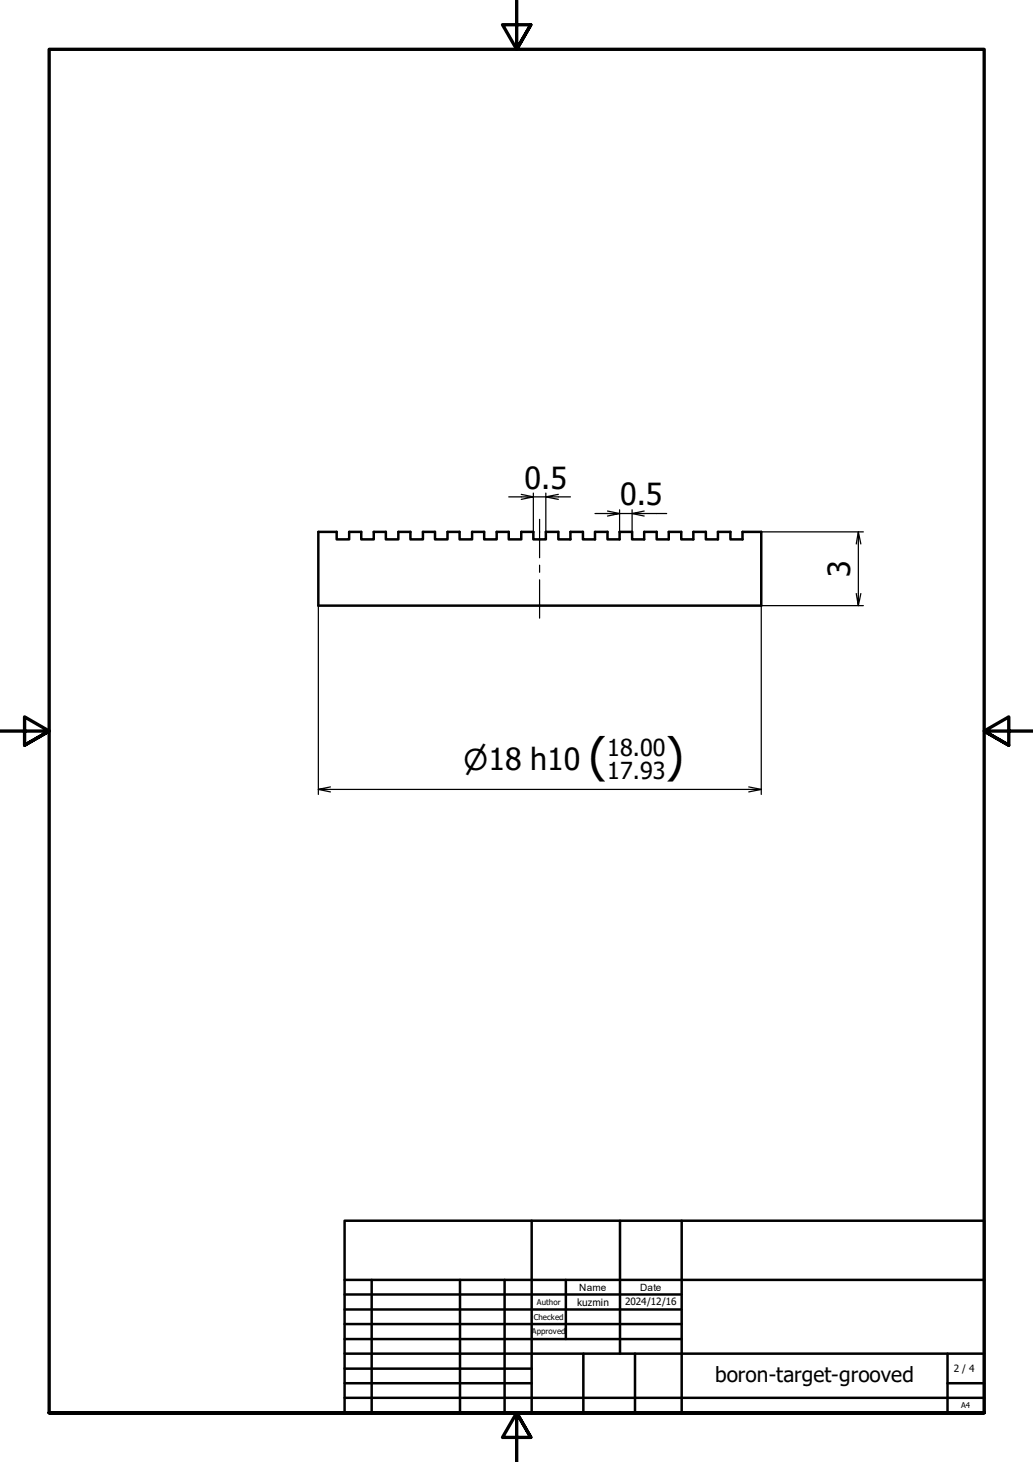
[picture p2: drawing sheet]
<svg xmlns="http://www.w3.org/2000/svg" width="210mm" height="297mm" viewBox="0 0 210 297" stroke-linecap="round" stroke-linejoin="round" font-family="sans-serif">
<!-- layer: Visible (ISO) -->
<path d="M64.7 108.1h3.7v1.5h2.6v-1.5h2.4v1.5h2.5v-1.5h2.5v1.5h2.5v-1.5h2.5v1.5h2.5v-1.5h2.5v1.5h2.5v-1.5h2.5v1.5h2.5v-1.5h2.5v1.5h2.5v-1.5h2.5v1.5h2.5v-1.5h2.5v1.5h2.5v-1.5h2.6v1.5h2.4v-1.5h2.5v1.5h2.5v-1.5h2.5v1.5h2.5v-1.5h2.5v1.5h2.5v-1.5h2.5v1.5h2.5v-1.5h2.5v1.5h2.5v-1.5h2.5v1.5h2.5v-1.5h2.5v1.5h2.5v-1.5h3.8v14.9h-90z" fill="none" stroke="#000" stroke-width=".51"/>
<!-- layer: Border (ISO) -->
<path d="M105 0v10l-2.9-5h5.8l-2.9 5 2.9-5M0 148.5h10l-5-2.8v5.7l5-2.9-5 2.9M210 148.5h-10l5-2.8v5.7l-5-2.9 5 2.9M10 287v-277h190v277h-190h190M107.9 292l-2.9-5 2.9 5h-5.8l2.9-5v10" fill="none" stroke="#000" stroke-width=".68"/>
<!-- layer: Title (ISO) -->
<g fill="none" stroke="#000" stroke-width=".51">
<path d="M70 248h130v39h-130zM108 248v39M126 248v27M138.5 248v39M70 275h130M70 263h68.5M70 266.1h68.5M70 269h68.5M70 272.1h68.5M70 278.1h38M70 260h130M75.5 260v27"/>
<path d="M93.5 260v27M102.5 260v27M115 260v12.1M118.5 275v12M129 275v12M192.5 275v12M70 281h38M70 284h130M192.5 281h7.5"/>
</g>
<!-- layer: Centerline (ISO) -->
<path d="M109.6 105.5v7.8M109.6 114.8v1.5M109.6 117.8v7.8" fill="none" stroke="#000" stroke-width=".25"/>
<!-- layer: Dimension (ISO) -->
<g fill="none" stroke="#000" stroke-width=".25">
<path d="M103.4 101h5l-2.5 .5M105.9 100.4l2.5 .6h2.5l2.6 .5M108.4 100.2v7.9M110.9 100.2v7.9M113.5 100.4l-2.6 .6h5M120.9 104.3h5l-2.5 .5M123.4 103.8l2.5 .5h2.5l2.5 .5M125.9 103.6v4.5M128.4 103.6v4.5M130.9 103.8l-2.5 .5h7.1M154.7 108.1h20.7M174.4 108.1l-.4 2.4"/>
<path d="M174.9 110.5l-.5-2.4v14.9l-.4-2.4M64.7 123v38.4M174.9 120.6l-.5 2.4M175.4 123h-20.7v38.4M67.1 159.9l-2.4 .5h90l-2.6 .5M152.1 159.9l2.6 .5M64.7 160.4l2.4 .5"/>
</g>
<g font-size="9.6">
<text x="119.6" y="156.8">(</text>
<text x="135.3" y="156.8">)</text>
</g>
<g font-size="6.2">
<text x="106.6" y="99.3">0.5</text>
<text x="126" y="102.6">0.5</text>
<text x="172.7" y="117.2" transform="rotate(-90 172.7 117.2)">3</text>
</g>
<text font-size="5.8" x="94.1" y="156.5">⌀18 h10</text>
<g font-size="4.7">
<text x="123.4" y="153.6">18.00</text>
<text x="123.4" y="158.2">17.93</text>
</g>
<text font-size="4.2" x="145.3" y="280.7">boron-target-grooved</text>
<g font-size="2">
<text x="117.7" y="262.2">Name</text>
<text x="130" y="262.2">Date</text>
<text x="117.3" y="265.3">kuzmin</text>
<text x="127" y="265.1">2024/12/16</text>
<text x="193.8" y="278.7">2 / 4</text>
</g>
<g font-size="1.6">
<text x="108.5" y="268.2">Checked</text>
<text x="109.1" y="265.1">Author</text>
<text x="108" y="271">Approved</text>
<text x="195.3" y="286.1">A4</text>
</g>
</svg>
